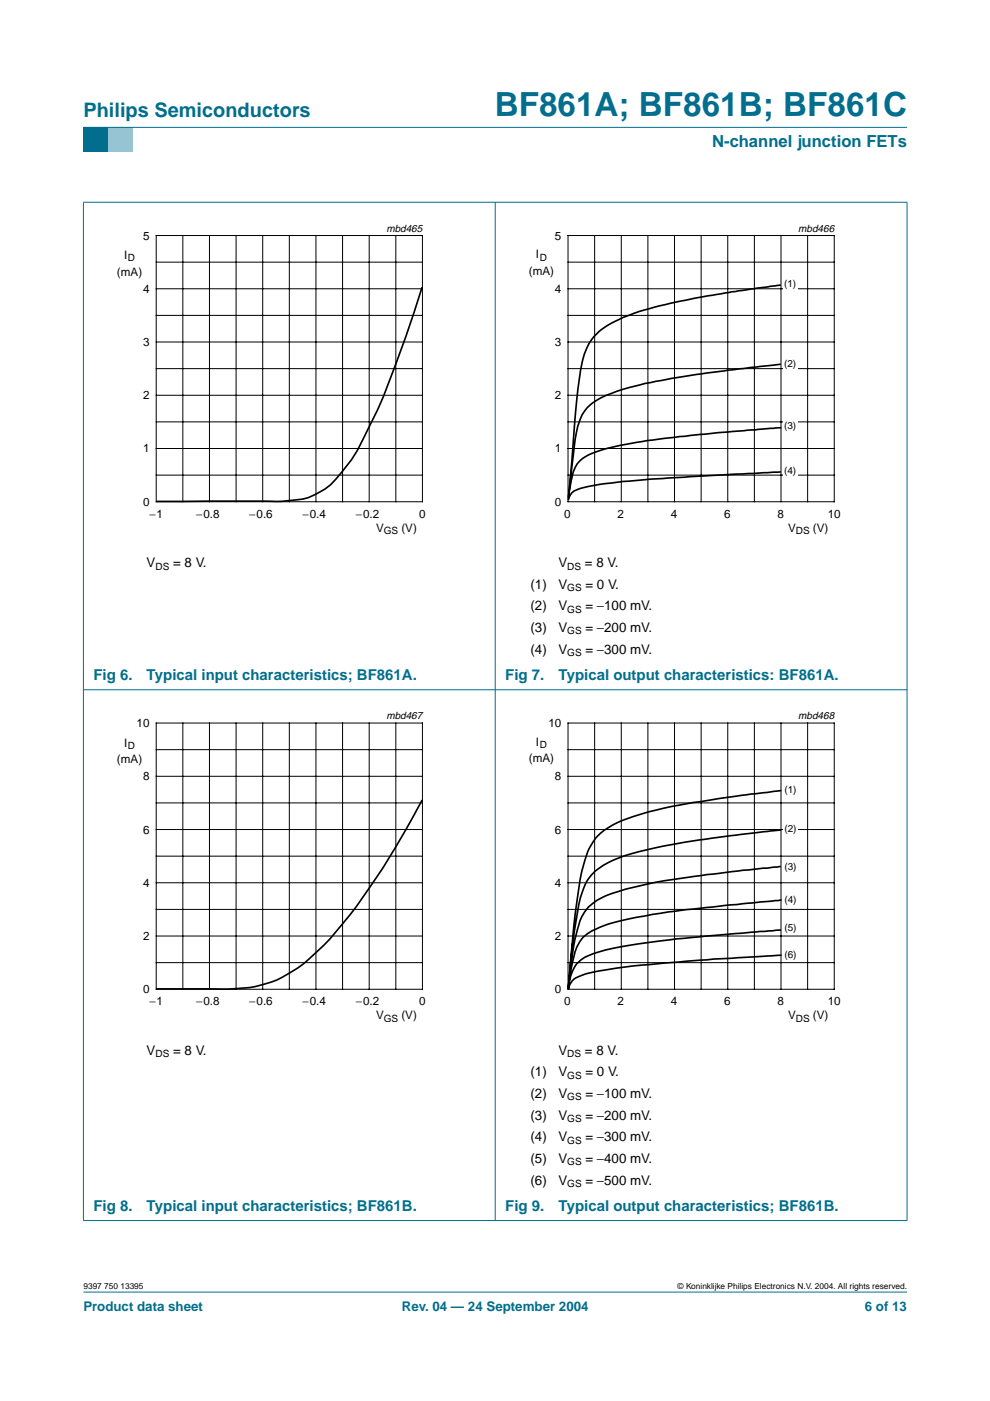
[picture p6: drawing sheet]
<svg xmlns="http://www.w3.org/2000/svg" width="210mm" height="297mm" viewBox="0 0 210 297" stroke-linecap="round" stroke-linejoin="round" font-family="sans-serif">
<path d="M17.7 273.9h174.6z" fill="#006e8c" stroke="#006e8c" stroke-width=".21"/>
<path d="M17.7 27h5.3v5.3h-5.3z" fill-rule="evenodd" fill="#006e8c"/>
<path d="M23 27h5.3v5.3h-5.3z" fill-rule="evenodd" fill="#96c4d6"/>
<g fill="#006e8c" stroke="#006e8c" stroke-width=".21">
<path d="M17.7 27h174.6z"/>
<path d="M17.7 42.9v215.8z"/>
<path d="M105 42.8v216z"/>
<path d="M192.3 42.9v215.8z"/>
<path d="M17.6 42.9h174.8z"/>
<path d="M17.6 146.2h174.8z"/>
<path d="M17.6 258.8h174.8z"/>
</g>
<path d="M20.4 47.1h81.9v66.3h-81.9zM107.7 47.1h81.9v66.3h-81.9z" fill="none" stroke="#fff" stroke-width=".21"/>
<g fill="none" stroke="#000" stroke-width=".21">
<path d="M33.1 49.9h56.5v56.5h-56.5zM33.1 55.6h56.5M38.8 49.9v56.5M44.4 49.9v56.5M50.1 49.9v56.5M55.7 49.9v56.5M61.3 49.9v56.5M67 49.9v56.5M72.6 49.9v56.5M78.3 49.9v56.5M83.9 49.9v56.5M120.4 49.9h56.5v56.5h-56.5z"/>
<path d="M120.4 55.6h56.5M126.1 49.9v56.5M131.7 49.9v56.5M137.4 49.9v56.5M143 49.9v56.5M148.7 49.9v56.5M154.3 49.9v56.5M159.9 49.9v56.5M165.6 49.9v56.5M171.2 49.9v56.5M33.1 66.9h56.5M33.1 78.2h56.5"/>
<path d="M33.1 61.2h56.5M33.1 72.5h56.5M120.4 66.9h56.5M120.4 78.2h56.5M120.4 61.2h56.5M120.4 72.5h56.5M33.1 89.4h56.5M33.1 83.8h56.5M33.1 95.1h56.5M120.4 89.4h56.5M120.4 83.8h56.5M120.4 95.1h56.5"/>
<path d="M33.1 100.7h56.5M120.4 100.7h56.5"/>
</g>
<path d="M89.5 60.9a274.2 274.2 0 0 1-9.4 26 105.6 105.6 0 0 1-5.6 10.6 26.7 26.7 0 0 1-5.7 6.2 12.7 12.7 0 0 1-7.5 2.4l-2.8 .2h-25.4M165.5 77.2l-11.2 1.3a198.9 198.9 0 0 0-19.9 3.4 29.2 29.2 0 0 0-8.8 3.6 9 9 0 0 0-3.4 6.3l-1.7 13.7M165.5 60.4l-9.6 1.4a141.2 141.2 0 0 0-21.5 4.6 20.5 20.5 0 0 0-8.5 5 13.6 13.6 0 0 0-2.8 6.8l-.9 7-1.7 20.9M165.7 90.6l-15.2 1.3a159.6 159.6 0 0 0-21.7 3.1l-2.3 .8a6.7 6.7 0 0 0-5.4 6.1l-.5 3.4M165.5 100l-18.2 1a209.1 209.1 0 0 0-22.6 2.1l-1.8 .5a2.88 2.88 0 0 0-2.3 2.2" fill="none" stroke="#000" stroke-width=".35"/>
<g fill="#fff">
<path d="M165.9 58.8h3.2v2.9h-3.2z"/>
<path d="M166 75.8h3v2.9h-3z"/>
<path d="M165.9 88.8h3.2v2.9h-3.2z"/>
<path d="M165.9 98.5h3.2v2.9h-3.2z"/>
</g>
<path d="M20.4 150.5h81.9v66.3h-81.9zM107.7 150.5h81.9v66.3h-81.9z" fill="none" stroke="#fff" stroke-width=".21"/>
<g fill="none" stroke="#000" stroke-width=".21">
<path d="M33.1 153.3h56.5v56.4h-56.5zM33.1 158.9h56.5M38.8 153.3v56.4M44.4 153.3v56.4M50.1 153.3v56.4M55.7 153.3v56.4M61.3 153.3v56.4M67 153.3v56.4M72.6 153.3v56.4M78.3 153.3v56.4M83.9 153.3v56.4M120.4 153.3h56.5v56.4h-56.5z"/>
<path d="M120.4 158.9h56.5M126.1 153.3v56.4M131.7 153.3v56.4M137.4 153.3v56.4M143 153.3v56.4M148.7 153.3v56.4M154.3 153.3v56.4M159.9 153.3v56.4M165.6 153.3v56.4M171.2 153.3v56.4M33.1 170.2h56.5M33.1 164.6h56.5"/>
<path d="M33.1 175.9h56.5M120.4 170.2h56.5M120.4 164.6h56.5M120.4 175.9h56.5M33.1 181.5h56.5M33.1 192.8h56.5M33.1 187.2h56.5M33.1 198.5h56.5M120.4 181.5h56.5M120.4 192.8h56.5M120.4 187.2h56.5M120.4 198.5h56.5"/>
<path d="M33.1 204.1h56.5M120.4 204.1h56.5"/>
</g>
<path d="M89.5 169.6a150.5 150.5 0 0 1-19.6 29.5l-2.9 2.9a26.7 26.7 0 0 1-9.6 6.2 27.3 27.3 0 0 1-10.2 1.5h-14.1M165.7 176l-4.7 .5a217.8 217.8 0 0 0-25.3 4 22.6 22.6 0 0 0-9.5 4.2 10.3 10.3 0 0 0-3.1 5.5l-.4 1.5a153.8 153.8 0 0 0-2.2 18M165.7 167.6l-2.3 .3a255.4 255.4 0 0 0-24.2 3.8 32.1 32.1 0 0 0-11.1 4.3 11.5 11.5 0 0 0-4.1 6.5 57.7 57.7 0 0 0-2 11.2l-1.5 16M165.5 183.7l-5.4 .6a232.9 232.9 0 0 0-24.1 3.4 27.2 27.2 0 0 0-10.3 3.8 8.8 8.8 0 0 0-3.3 5.7 67.3 67.3 0 0 0-1.9 12.5M165.6 197.2l-8.5 .7a270.8 270.8 0 0 0-27 3.1l-4.3 1.2a6.3 6.3 0 0 0-4.8 4.8l-.5 2.7M165.7 190.8l-8.3 .8a307 307 0 0 0-22.4 2.9 28.1 28.1 0 0 0-10.4 3.4 8.2 8.2 0 0 0-3.2 6.1l-.9 5.7M165.7 202.5l-10.5 .7a468.4 468.4 0 0 0-24.5 2.1l-4.3 .7a9.9 9.9 0 0 0-5.1 2l-.4 .5-.4 1.2" fill="none" stroke="#000" stroke-width=".35"/>
<g fill="#fff">
<path d="M166 166.1h3.1v2.9h-3.1z"/>
<path d="M166.1 174.4h3v2.9h-3z"/>
<path d="M166 182.3h3.1v2.9h-3.1z"/>
<path d="M166 189.3h3.1v3h-3.1z"/>
<path d="M166 195.3h3.1v2.9h-3.1z"/>
<path d="M166 200.9h3.1v3h-3.1z"/>
</g>
<text font-size="7.1" fill="#006e8c" x="104.9" y="24.7">BF861A; BF861B; BF861C</text>
<text font-size="4.2" fill="#006e8c" x="17.7" y="24.9">Philips Semiconductors</text>
<text font-size="3.5" fill="#006e8c" x="151" y="31.1">N-channel junction FETs</text>
<g font-size="3.2" fill="#006e8c">
<text x="19.8" y="144.1">Fig 6.</text>
<text x="31.1" y="144.1">Typical input characteristics; BF861A.</text>
<text x="107.1" y="144.1">Fig 7.</text>
<text x="118.4" y="144.1">Typical output characteristics: BF861A.</text>
<text x="19.8" y="256.7">Fig 8.</text>
<text x="31.1" y="256.7">Typical input characteristics; BF861B.</text>
<text x="107.1" y="256.7">Fig 9.</text>
<text x="118.4" y="256.7">Typical output characteristics; BF861B.</text>
</g>
<g font-size="2.8">
<text x="31.1" y="120.3">V</text>
<text x="36.7" y="120.3">= 8 V.</text>
<text x="112.5" y="124.8">(1)</text>
<text x="118.4" y="124.8">V</text>
<text x="118.4" y="120.3">V</text>
<text x="124" y="120.3">= 8 V.</text>
<text x="124.1" y="124.8">= 0 V.</text>
<text x="112.5" y="129.4">(2)</text>
<text x="118.4" y="129.4">V</text>
<text x="124.1" y="129.4">= −100 mV.</text>
<text x="112.5" y="134">(3)</text>
<text x="118.4" y="134">V</text>
<text x="124.1" y="134">= −200 mV.</text>
<text x="112.5" y="138.6">(4)</text>
<text x="118.4" y="138.6">V</text>
<text x="124.1" y="138.6">= −300 mV.</text>
<text x="31.1" y="223.6">V</text>
<text x="36.7" y="223.6">= 8 V.</text>
<text x="118.4" y="223.6">V</text>
<text x="124" y="223.6">= 8 V.</text>
<text x="112.5" y="228.2">(1)</text>
<text x="112.5" y="232.8">(2)</text>
<text x="118.4" y="228.2">V</text>
<text x="118.4" y="232.8">V</text>
<text x="124.1" y="228.2">= 0 V.</text>
<text x="124.1" y="232.8">= −100 mV.</text>
<text x="112.5" y="237.4">(3)</text>
<text x="118.4" y="237.4">V</text>
<text x="124.1" y="237.4">= −200 mV.</text>
<text x="112.5" y="242">(4)</text>
<text x="118.4" y="242">V</text>
<text x="124.1" y="242">= −300 mV.</text>
<text x="112.5" y="246.6">(5)</text>
<text x="112.5" y="251.1">(6)</text>
<text x="118.4" y="246.6">V</text>
<text x="118.4" y="251.1">V</text>
<text x="124.1" y="246.6">= −400 mV.</text>
<text x="124.1" y="251.1">= −500 mV.</text>
</g>
<g font-size="2.8" fill="#006e8c">
<text x="17.7" y="278">Product data sheet</text>
<text x="85.2" y="278">Rev. 04 — 24 September 2004</text>
<text x="183.4" y="278">6 of 13</text>
</g>
<g font-size="2.5">
<text x="30.3" y="50.8">5</text>
<text x="117.7" y="50.8">5</text>
<text x="24.8" y="58.4">(mA)</text>
<text x="26.3" y="54.9">I</text>
<text x="112.1" y="58.3">(mA)</text>
<text x="113.6" y="54.8">I</text>
<text x="30.3" y="62.1">4</text>
<text x="117.7" y="62.1">4</text>
<text x="30.3" y="73.4">3</text>
<text x="117.7" y="73.4">3</text>
<text x="30.3" y="84.6">2</text>
<text x="117.7" y="84.6">2</text>
<text x="30.3" y="95.9">1</text>
<text x="117.7" y="95.9">1</text>
<text x="30.3" y="107.2">0</text>
<text x="117.7" y="107.2">0</text>
<text x="31.7" y="109.8">−1</text>
<text x="41.6" y="109.8">−0.8</text>
<text x="52.9" y="109.8">−0.6</text>
<text x="64.1" y="109.8">−0.4</text>
<text x="75.4" y="109.8">−0.2</text>
<text x="79.7" y="112.7">V</text>
<text x="85.1" y="112.7">(V)</text>
<text x="88.9" y="109.8">0</text>
<text x="119.6" y="109.8">0</text>
<text x="130.9" y="109.8">2</text>
<text x="142.2" y="109.8">4</text>
<text x="153.6" y="109.8">6</text>
<text x="164.9" y="109.8">8</text>
<text x="167.1" y="112.7">V</text>
<text x="172.4" y="112.7">(V)</text>
<text x="175.5" y="109.8">10</text>
<text x="29" y="154.1">10</text>
<text x="116.3" y="154.1">10</text>
<text x="24.8" y="161.8">(mA)</text>
<text x="26.3" y="158.3">I</text>
<text x="112.1" y="161.6">(mA)</text>
<text x="113.6" y="158.1">I</text>
<text x="30.3" y="165.4">8</text>
<text x="117.7" y="165.4">8</text>
<text x="30.3" y="176.7">6</text>
<text x="117.7" y="176.7">6</text>
<text x="30.3" y="188">4</text>
<text x="117.7" y="188">4</text>
<text x="30.3" y="199.3">2</text>
<text x="117.7" y="199.3">2</text>
<text x="30.3" y="210.6">0</text>
<text x="31.7" y="213.1">−1</text>
<text x="41.6" y="213.1">−0.8</text>
<text x="52.9" y="213.1">−0.6</text>
<text x="64.1" y="213.1">−0.4</text>
<text x="75.4" y="213.1">−0.2</text>
<text x="88.9" y="213.1">0</text>
<text x="117.7" y="210.6">0</text>
<text x="119.6" y="213.1">0</text>
<text x="130.9" y="213.1">2</text>
<text x="142.2" y="213.1">4</text>
<text x="153.6" y="213.1">6</text>
<text x="164.9" y="213.1">8</text>
<text x="175.5" y="213.1">10</text>
<text x="79.7" y="216.1">V</text>
<text x="85.1" y="216.1">(V)</text>
<text x="167.1" y="216.1">V</text>
<text x="172.4" y="216.1">(V)</text>
</g>
<g font-size="2.2">
<text x="81.9" y="49.1">mbd465</text>
<text x="169.2" y="49.1">mbd466</text>
<text x="81.9" y="152.5">mbd467</text>
<text x="169.2" y="152.5">mbd468</text>
</g>
<g font-size="2.1">
<text x="27.1" y="55.4">D</text>
<text x="114.4" y="55.3">D</text>
<text x="166.2" y="60.9">(1)</text>
<text x="166.2" y="77.9">(2)</text>
<text x="166.2" y="90.9">(3)</text>
<text x="166.2" y="100.5">(4)</text>
<text x="81.4" y="113.2">GS</text>
<text x="168.7" y="113.2">DS</text>
<text x="33" y="120.8">DS</text>
<text x="120.3" y="120.8">DS</text>
<text x="120.3" y="125.4">GS</text>
<text x="120.3" y="129.9">GS</text>
<text x="120.3" y="134.5">GS</text>
<text x="120.3" y="139.1">GS</text>
<text x="27.1" y="158.8">D</text>
<text x="114.4" y="158.6">D</text>
<text x="166.3" y="168.1">(1)</text>
<text x="166.3" y="176.5">(2)</text>
<text x="166.3" y="184.4">(3)</text>
<text x="166.3" y="191.4">(4)</text>
<text x="166.3" y="197.4">(5)</text>
<text x="166.3" y="203">(6)</text>
<text x="81.4" y="216.6">GS</text>
<text x="168.7" y="216.6">DS</text>
<text x="33" y="224.1">DS</text>
<text x="120.3" y="224.1">DS</text>
<text x="120.3" y="228.7">GS</text>
<text x="120.3" y="233.3">GS</text>
<text x="120.3" y="237.9">GS</text>
<text x="120.3" y="242.5">GS</text>
<text x="120.3" y="247.1">GS</text>
<text x="120.3" y="251.6">GS</text>
</g>
<g font-size="1.8">
<text x="17.7" y="273.4">9397 750 13395</text>
<text x="143.7" y="273.4">© Koninklijke Philips Electronics N.V. 2004. All rights reserved.</text>
</g>
</svg>
